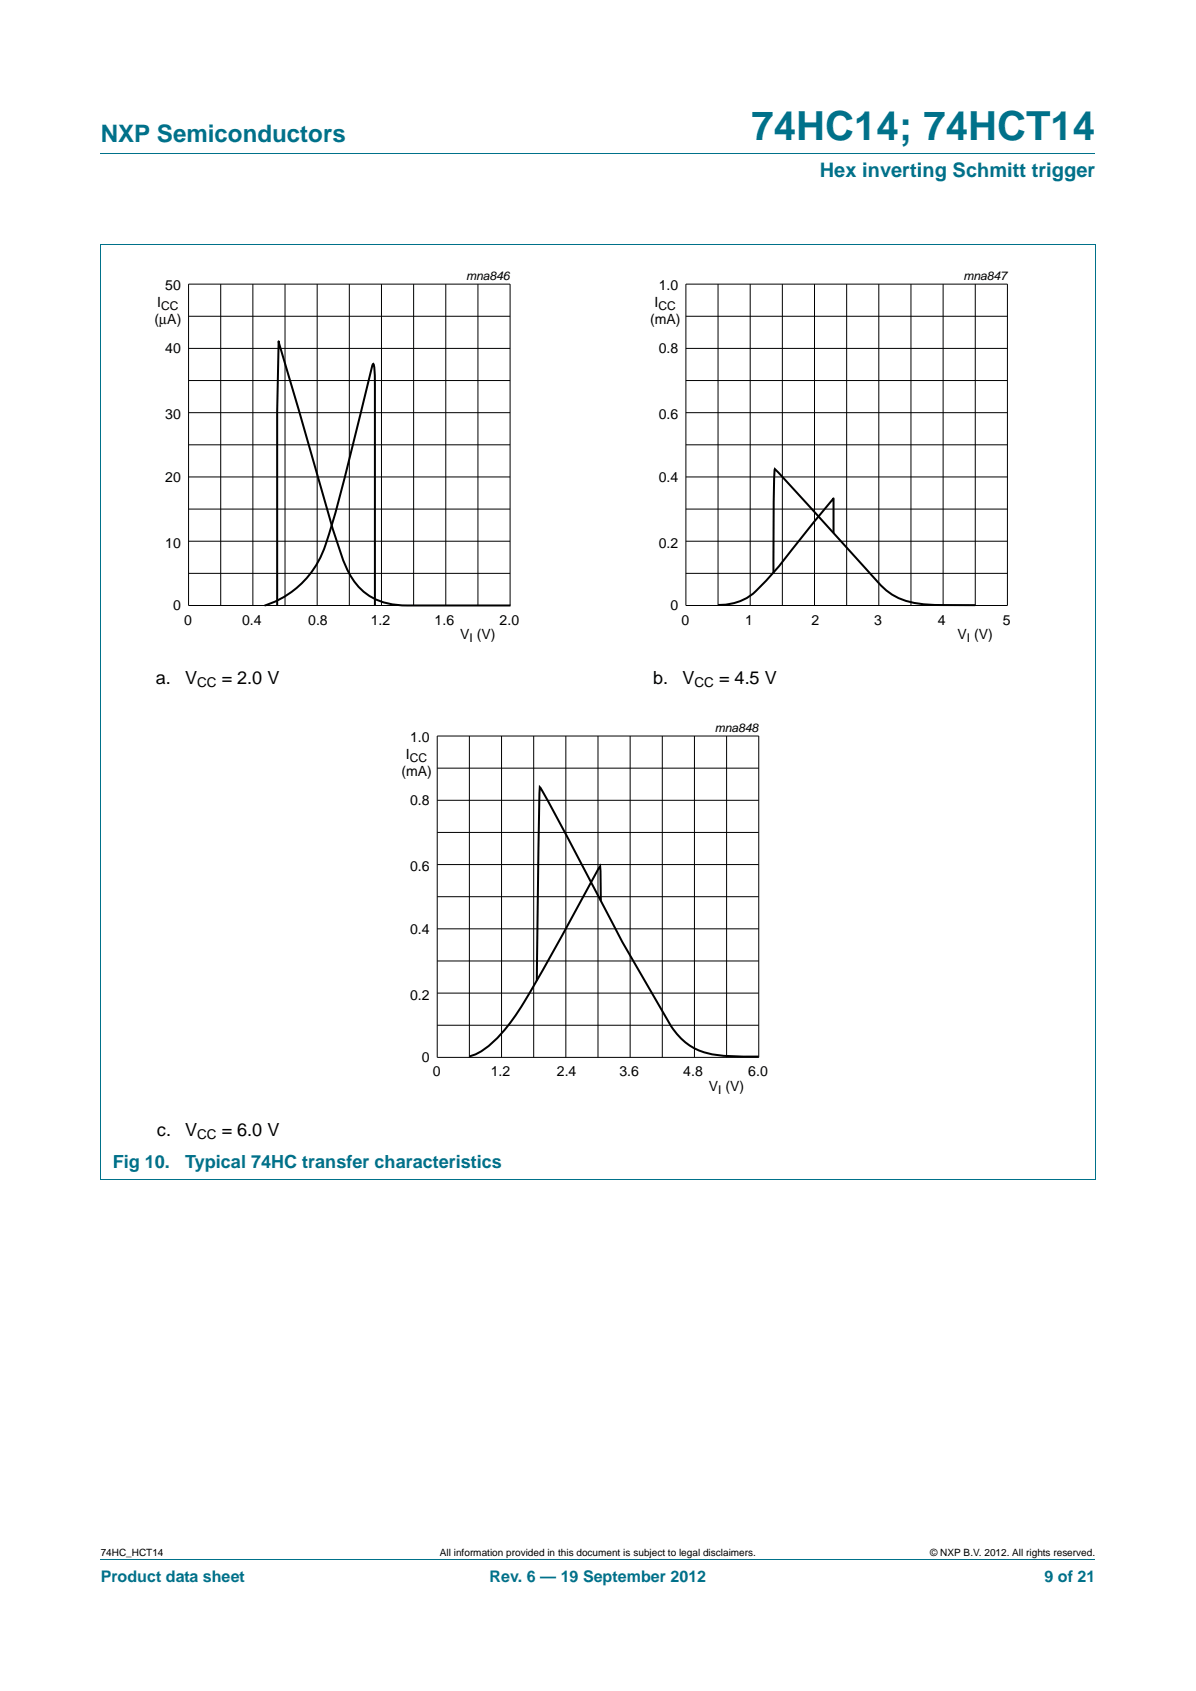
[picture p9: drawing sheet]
<svg xmlns="http://www.w3.org/2000/svg" width="210mm" height="297mm" viewBox="0 0 210 297" stroke-linecap="round" stroke-linejoin="round" font-family="sans-serif">
<path d="M17.7 27h174.6M17.6 42.9h174.7M17.7 42.9v164.3M192.3 42.9v164.3M17.6 207.3h174.7M17.7 273.9h174.6" fill="none" stroke="#00718a" stroke-width=".18"/>
<g fill="none" stroke="#000" stroke-width=".18">
<path d="M33.1 49.9h56.5v56.5h-56.5zM33.1 55.6h56.5M38.8 49.9v56.5M44.4 49.9v56.5M50 49.9v56.5M55.7 49.9v56.5M61.3 49.9v56.5M67 49.9v56.5M72.6 49.9v56.5M78.3 49.9v56.5M83.9 49.9v56.5M120.4 49.9h56.5v56.5h-56.5z"/>
<path d="M120.4 55.6h56.5M126.1 49.9v56.5M131.7 49.9v56.5M137.4 49.9v56.5M143 49.9v56.5M148.6 49.9v56.5M154.3 49.9v56.5M159.9 49.9v56.5M165.6 49.9v56.5M171.2 49.9v56.5M33.1 66.8h56.5M33.1 72.5h56.5"/>
<path d="M33.1 78.1h56.5M33.1 61.2h56.5M120.4 66.8h56.5M120.4 72.5h56.5M120.4 78.1h56.5M120.4 61.2h56.5M33.1 83.8h56.5M33.1 89.4h56.5M33.1 95.1h56.5M120.4 83.8h56.5M120.4 89.4h56.5M120.4 95.1h56.5"/>
<path d="M33.1 100.7h56.5M120.4 100.7h56.5M76.8 129.3h56.4v56.4h-56.4zM76.8 134.9h56.4M82.4 129.3v56.4M88.1 129.3v56.4M93.7 129.3v56.4M99.3 129.3v56.4M105 129.3v56.4M110.6 129.3v56.4M116.3 129.3v56.4M121.9 129.3v56.4"/>
<path d="M127.6 129.3v56.4M76.8 146.2h56.4M76.8 151.9h56.4M76.8 157.5h56.4M76.8 140.6h56.4M76.8 163.2h56.4M76.8 168.8h56.4M76.8 174.4h56.4M76.8 180.1h56.4"/>
</g>
<path d="M146.3 93.6v-6.1l-7.9 9.9a46.8 46.8 0 0 1-6.6 7.2 9.8 9.8 0 0 1-5.7 1.7M46.5 106.4a16.6 16.6 0 0 0 11.2-12.4l.2-.7a694.7 694.7 0 0 0 7.6-29.3v-.1a15.2 15.2 0 0 1 .3 4.9v37.6M48.7 106.4v-34.1l.2-12.3 4.1 13.9a539.5 539.5 0 0 0 7 23.7 13.1 13.1 0 0 0 5.1 7.2 12.3 12.3 0 0 0 6.4 1.6h18.1M135.8 100.8l.1-14.2 .1-4.2 14 15.3a49 49 0 0 0 6.3 6.5 14.9 14.9 0 0 0 8.9 2.1h6M105.5 158.2l-.1-6-5.7 10.2a279.9 279.9 0 0 1-9 15.7 20.2 20.2 0 0 1-7 7l-1.3 .4M94.2 172.3l.6-34 4.2 7.6 10.3 19.6 8.5 14.7a10.9 10.9 0 0 0 9.4 5.3l6 .1" fill="none" stroke="#000" stroke-width=".35"/>
<path d="M20.4 47.1h81.9v66.3h-81.9zM107.7 47.1h81.9v66.3h-81.9zM64.1 126.5h81.8v66.3h-81.8z" fill="none" stroke="#fff" stroke-width=".18"/>
<text font-size="7" fill="#00718a" x="132" y="24.6">74HC14; 74HCT14</text>
<text font-size="4.2" fill="#00718a" x="17.7" y="24.9">NXP Semiconductors</text>
<text font-size="3.5" fill="#00718a" x="143.9" y="31.1">Hex inverting Schmitt trigger</text>
<g font-size="3.2">
<text x="27.4" y="120.1">a.</text>
<text x="32.5" y="120.1">V</text>
<text x="38.9" y="120.1">= 2.0 V</text>
<text x="114.7" y="120.1">b.</text>
<text x="119.8" y="120.1">V</text>
<text x="126.2" y="120.1">= 4.5 V</text>
<text x="27.6" y="199.5">c.</text>
<text x="32.5" y="199.5">V</text>
<text x="38.9" y="199.5">= 6.0 V</text>
</g>
<g font-size="3.2" fill="#00718a">
<text x="19.8" y="205.1">Fig 10.</text>
<text x="32.5" y="205.1">Typical 74HC transfer characteristics</text>
</g>
<g font-size="2.8" fill="#00718a">
<text x="17.7" y="277.9">Product data sheet</text>
<text x="86" y="277.9">Rev. 6 — 19 September 2012</text>
<text x="183.4" y="277.9">9 of 21</text>
</g>
<g font-size="2.5">
<text x="27.6" y="53.9">I</text>
<text x="29" y="51">50</text>
<text x="114.9" y="53.9">I</text>
<text x="115.6" y="51">1.0</text>
<text x="27.1" y="56.9">(μA)</text>
<text x="114.1" y="56.9">(mA)</text>
<text x="29" y="62">40</text>
<text x="115.6" y="62">0.8</text>
<text x="29" y="73.6">30</text>
<text x="115.6" y="73.6">0.6</text>
<text x="29" y="84.6">20</text>
<text x="115.6" y="84.6">0.4</text>
<text x="29" y="96.2">10</text>
<text x="115.6" y="96.2">0.2</text>
<text x="30.4" y="107.2">0</text>
<text x="117.7" y="107.2">0</text>
<text x="32.3" y="109.7">0</text>
<text x="42.5" y="109.7">0.4</text>
<text x="54.1" y="109.7">0.8</text>
<text x="65.1" y="109.7">1.2</text>
<text x="76.3" y="109.7">1.6</text>
<text x="80.8" y="112.3">V (V)</text>
<text x="87.7" y="109.7">2.0</text>
<text x="119.6" y="109.7">0</text>
<text x="130.8" y="109.7">1</text>
<text x="142.5" y="109.7">2</text>
<text x="153.5" y="109.7">3</text>
<text x="164.7" y="109.7">4</text>
<text x="168.1" y="112.3">V (V)</text>
<text x="176.1" y="109.7">5</text>
<text x="72" y="130.4">1.0</text>
<text x="70.5" y="136.3">(mA)</text>
<text x="71.3" y="133.3">I</text>
<text x="72" y="141.4">0.8</text>
<text x="72" y="153">0.6</text>
<text x="72" y="164">0.4</text>
<text x="72" y="175.6">0.2</text>
<text x="74" y="186.6">0</text>
<text x="76" y="189.1">0</text>
<text x="86.2" y="189.1">1.2</text>
<text x="97.8" y="189.1">2.4</text>
<text x="108.8" y="189.1">3.6</text>
<text x="120" y="189.1">4.8</text>
<text x="124.4" y="191.7">V (V)</text>
<text x="131.4" y="189.1">6.0</text>
</g>
<g font-size="2.4">
<text x="34.6" y="120.7">CC</text>
<text x="121.9" y="120.7">CC</text>
<text x="34.6" y="200.1">CC</text>
</g>
<g font-size="2.1">
<text x="81.8" y="49.1">mna846</text>
<text x="169.1" y="49.1">mna847</text>
<text x="28.3" y="54.4">CC</text>
<text x="115.6" y="54.4">CC</text>
<text x="82.4" y="112.8">I</text>
<text x="169.7" y="112.8">I</text>
<text x="125.5" y="128.6">mna848</text>
<text x="72" y="133.8">CC</text>
<text x="126.1" y="192.2">I</text>
</g>
<g font-size="1.8">
<text x="17.7" y="273.3">74HC_HCT14</text>
<text x="77.2" y="273.3">All information provided in this document is subject to legal disclaimers.</text>
<text x="163.3" y="273.3">© NXP B.V. 2012. All rights reserved.</text>
</g>
</svg>
